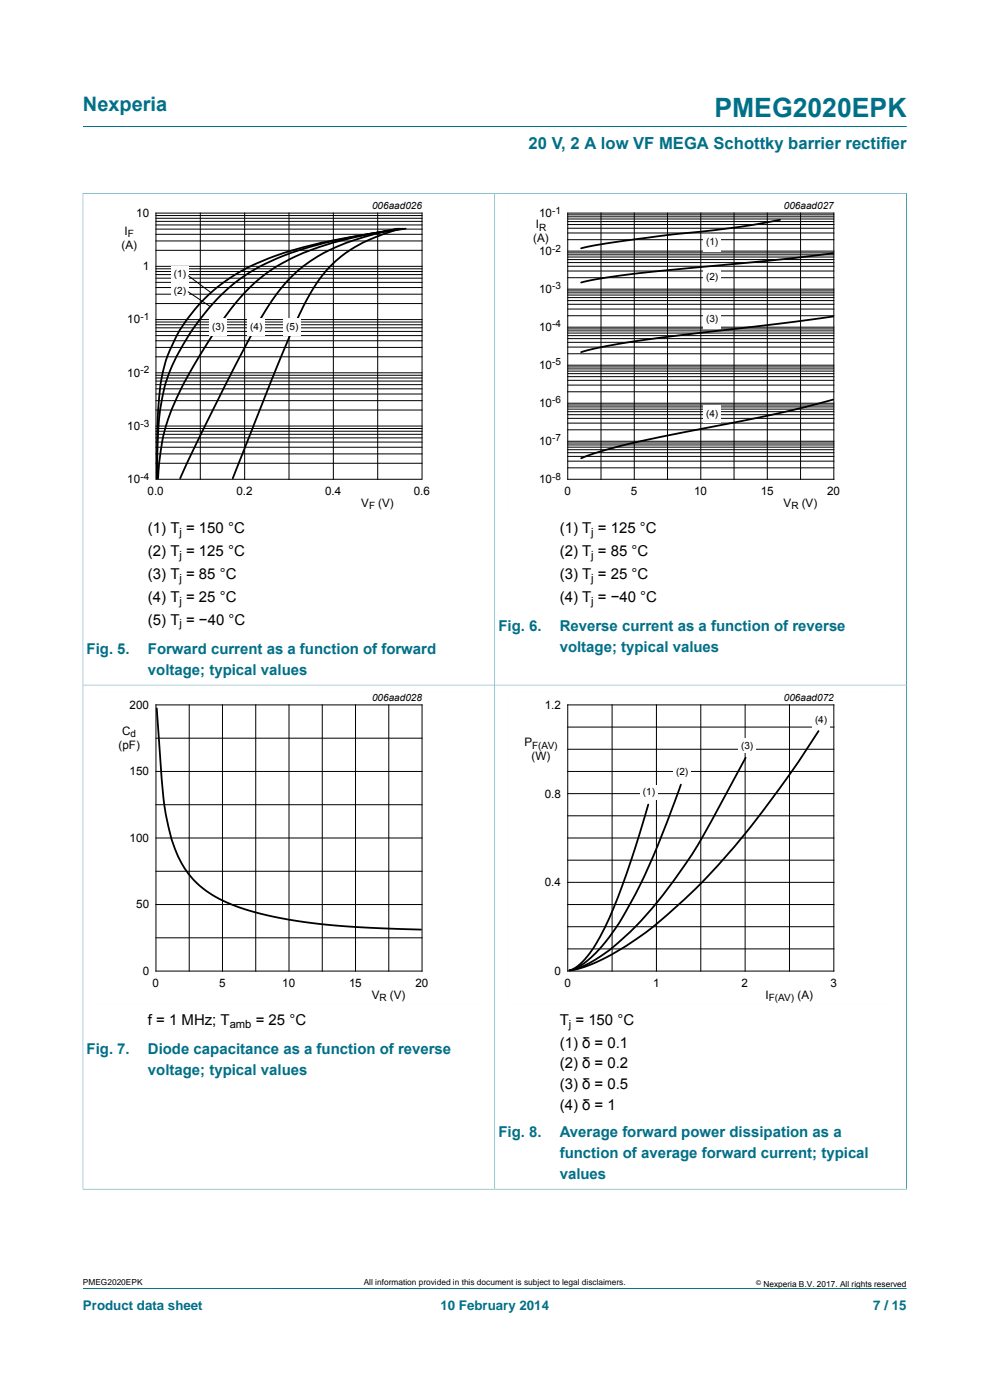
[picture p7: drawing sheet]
<svg xmlns="http://www.w3.org/2000/svg" width="210mm" height="297mm" viewBox="0 0 210 297" stroke-linecap="round" stroke-linejoin="round" font-family="sans-serif">
<path d="M17.6 26.8h174.7M17.6 40.9v104.4h87.3v-104.3h-87.4M17.6 273.3h174.7" fill="none" stroke="#007088" stroke-width=".21"/>
<path d="M102.2 42.4h-81.8v66.3h81.8" fill="none" stroke="#fefefe" stroke-width=".21"/>
<g fill="none" stroke="#000" stroke-width=".21">
<path d="M33.1 45.2h56.4v56.5h-56.4zM33.1 59.9h56.4M33.1 59h56.4M33.1 58.3h56.4M33.1 57.6h56.4M33.1 57h56.4M33.1 56.5h56.4M33.1 53.1h56.4M33.1 51.1h56.4M33.1 49.7h56.4M33.1 48.6h56.4M33.1 47.7h56.4"/>
<path d="M33.1 47h56.4M33.1 46.3h56.4M33.1 45.7h56.4M42.5 45.2v56.5M51.9 45.2v56.5M61.3 45.2v56.5M70.7 45.2v56.5M80.1 45.2v56.5M33.1 79.6h56.4M33.1 79.1h56.4M33.1 75.7h56.4M33.1 73.7h56.4"/>
<path d="M33.1 72.3h56.4M33.1 71.2h56.4M33.1 70.3h56.4M33.1 69.5h56.4M33.1 68.9h56.4M33.1 68.3h56.4M33.1 67.8h56.4M33.1 64.4h56.4M33.1 62.4h56.4M33.1 61h56.4M33.1 98.3h56.4M33.1 96.3h56.4"/>
<path d="M33.1 94.9h56.4M33.1 93.8h56.4M33.1 92.9h56.4M33.1 92.1h56.4M33.1 91.5h56.4M33.1 90.9h56.4M33.1 90.4h56.4M33.1 87h56.4M33.1 85h56.4M33.1 83.6h56.4M33.1 82.5h56.4M33.1 81.6h56.4"/>
<path d="M33.1 80.8h56.4M33.1 80.2h56.4"/>
</g>
<path d="M84.3 48.5a52.7 52.7 0 0 0-17.4 6.2 35.8 35.8 0 0 0-11.9 13.3l-7.3 13.9-6.3 12.8-3.2 6.8M84.7 48.5l-6.9 1.3a57.3 57.3 0 0 0-20.3 7.5l-2.1 1.6-2.3 2-4 4.5-4 5.7-5.6 9.2a42.9 42.9 0 0 0-6 21.2M84.9 48.5a31.7 31.7 0 0 0-14.7 7.9l-1.9 2.1-1.9 2.8-1.9 3.4-1.5 3.2-4.7 11-8.9 22.6M85.5 48.5l-9.7 1.6a66.3 66.3 0 0 0-22.9 7.8l-3.1 2.1-2.8 2.5-2.7 2.9-2.1 2.6a39.7 39.7 0 0 0-7.7 16.1l-.6 3.4-.3 3.1-.3 10.9 .2-13.4 .6-6.8a33.4 33.4 0 0 1 13.2-21.3 53.5 53.5 0 0 1 19.8-8.2l9.5-1.9 9.4-1.4" fill="none" stroke="#000" stroke-width=".38"/>
<g fill="#fefefe">
<path d="M36.3 56.4h3.8v3.7h-3.8z"/>
<path d="M36.3 60h3.8v3.7h-3.8z"/>
<path d="M44.4 67.6h3.9v3.6h-3.9z"/>
<path d="M52.5 67.6h3.8v3.6h-3.8z"/>
<path d="M60.1 67.6h3.8v3.6h-3.8z"/>
</g>
<g fill="none" stroke="#000" stroke-width=".21">
<path d="M39.9 58.5l4.9 3.6M120.4 45.2h56.5v56.5h-56.5zM120.4 58.9h56.5M120.4 57.5h56.5M120.4 56.5h56.5M120.4 55.7h56.5M120.4 55.1h56.5M120.4 54.5h56.5M120.4 54.1h56.5M120.4 53.6h56.5M120.4 53.3h56.5M120.4 50.8h56.5"/>
<path d="M120.4 49.4h56.5M120.4 48.4h56.5M120.4 47.6h56.5M120.4 47h56.5M120.4 46.5h56.5M120.4 46h56.5M120.4 45.6h56.5M127.5 45.2v56.5M134.5 45.2v56.5M141.6 45.2v56.5M148.7 45.2v56.5M155.7 45.2v56.5"/>
<path d="M162.8 45.2v56.5M169.8 45.2v56.5M39.9 61.9l4.6 3.1M120.4 79.9h56.5M120.4 79.3h56.5M120.4 78.7h56.5M120.4 78.3h56.5M120.4 77.8h56.5M120.4 77.5h56.5M120.4 75h56.5M120.4 73.6h56.5M120.4 72.6h56.5"/>
<path d="M120.4 71.8h56.5M120.4 71.2h56.5M120.4 70.7h56.5M120.4 70.2h56.5M120.4 69.8h56.5M120.4 69.4h56.5M120.4 67h56.5M120.4 65.6h56.5M120.4 64.6h56.5M120.4 63.8h56.5M120.4 63.1h56.5M120.4 62.6h56.5"/>
<path d="M120.4 62.1h56.5M120.4 61.7h56.5M120.4 61.3h56.5M120.4 99.2h56.5M120.4 97.8h56.5M120.4 96.8h56.5M120.4 96h56.5M120.4 95.4h56.5M120.4 94.9h56.5M120.4 94.4h56.5M120.4 94h56.5M120.4 93.6h56.5"/>
<path d="M120.4 91.2h56.5M120.4 89.8h56.5M120.4 88.8h56.5M120.4 88h56.5M120.4 87.3h56.5M120.4 86.8h56.5M120.4 86.3h56.5M120.4 85.9h56.5M120.4 85.5h56.5M120.4 83.1h56.5M120.4 81.7h56.5M120.4 80.7h56.5"/>
</g>
<path d="M192.3 40.9v104.4h-87.4v-104.3h87.5" fill="none" stroke="#007088" stroke-width=".21"/>
<path d="M189.6 42.4h-81.9v66.3h81.9" fill="none" stroke="#fefefe" stroke-width=".21"/>
<path d="M165.5 46.6l-9.2 1.6-14 1.6-10.6 1.4-5.6 .9-2.8 .6M176.7 53.7l-11.9 1.4-29.6 2.9-7.9 1.1-4 .8M176.7 67.1l-11.2 1.5-22.5 2.7-9.9 1.3a78.4 78.4 0 0 0-9.8 2.1M176.7 84.8l-6.3 1.7-7 1.6-28.2 5.6a80.9 80.9 0 0 0-11.9 3.5" fill="none" stroke="#000" stroke-width=".38"/>
<g fill="#fefefe">
<path d="M149.2 49.7h3.8v3.6h-3.8z"/>
<path d="M149.2 57.1h3.8v3.7h-3.8z"/>
<path d="M149.2 66h3.8v3.7h-3.8z"/>
<path d="M149.2 86.1h3.8v3.6h-3.8z"/>
</g>
<path d="M104.9 145.3v107M17.5 252.3h174.9M17.6 252.3v-107h174.7v107" fill="none" stroke="#007088" stroke-width=".21"/>
<path d="M102.2 146.7h-81.8v66.4h81.8M189.6 146.7h-81.9v66.4h81.9" fill="none" stroke="#fefefe" stroke-width=".21"/>
<g fill="none" stroke="#000" stroke-width=".21">
<path d="M33.1 149.5h56.4v56.5h-56.4zM33.1 156.6h56.4M40.1 149.5v56.5M47.2 149.5v56.5M54.2 149.5v56.5M61.3 149.5v56.5M68.4 149.5v56.5M75.4 149.5v56.5M82.5 149.5v56.5M120.4 149.5h56.5v56.5h-56.5zM120.4 159h56.5M120.4 154.2h56.5"/>
<path d="M129.8 149.5v56.5M139.2 149.5v56.5M148.7 149.5v56.5M158.1 149.5v56.5M167.5 149.5v56.5M33.1 177.8h56.4M33.1 170.7h56.4M33.1 163.7h56.4M120.4 177.8h56.5M120.4 163.7h56.5M120.4 168.4h56.5M120.4 173.1h56.5"/>
<path d="M33.1 199h56.4M33.1 191.9h56.4M33.1 184.8h56.4M120.4 191.9h56.5M120.4 187.2h56.5M120.4 196.6h56.5M120.4 182.5h56.5M120.4 201.3h56.5"/>
</g>
<path d="M33.2 150.3l.1 1.3a265.6 265.6 0 0 0 2 21.7 27.5 27.5 0 0 0 5 12.4 24.9 24.9 0 0 0 12.9 7.6l7 1.6 7.7 1.1 8.5 .7 12.9 .5M173.6 155.1a199.5 199.5 0 0 1-26.5 33.9 80.8 80.8 0 0 1-15.6 12.5l-3 1.6-2.9 1.4-3 1.1-1.8 .2M137.5 170.7l-2.7 8.9-2.6 7.6a57.1 57.1 0 0 1-7.7 15.7 7.2 7.2 0 0 1-3.4 2.9h-.3M144.4 166.4l-1.5 4.1a125.9 125.9 0 0 1-12.5 26.6 23.7 23.7 0 0 1-8.3 8.3l-1.3 .4M158.2 160.8l-.9 1.6a252.7 252.7 0 0 1-11.8 20.7 76.3 76.3 0 0 1-17.4 19.3l-4 2.4-1.8 .7-1.5 .3" fill="none" stroke="#000" stroke-width=".38"/>
<g fill="#fefefe">
<path d="M135.9 166.6h3.6v3.1h-3.6z"/>
<path d="M142.9 162.4h3.6v3.1h-3.6z"/>
<path d="M156.7 156.7h3.7v3.1h-3.7z"/>
<path d="M172.4 151.3h3.7v3.1h-3.7z"/>
</g>
<text font-size="5.6" fill="#007088" x="151.5" y="24.8">PMEG2020EPK</text>
<text font-size="4.2" fill="#007088" x="17.6" y="23.6">Nexperia</text>
<text font-size="3.5" fill="#007088" x="112.1" y="31.7">20 V, 2 A low VF MEGA Schottky barrier rectifier</text>
<g font-size="3.2">
<text x="31.4" y="113.1">(1) T = 150 °C</text>
<text x="118.7" y="113.1">(1) T = 125 °C</text>
<text x="31.4" y="117.9">(2) T = 125 °C</text>
<text x="118.7" y="117.9">(2) T = 85 °C</text>
<text x="31.4" y="122.8">(3) T = 85 °C</text>
<text x="118.7" y="122.8">(3) T = 25 °C</text>
<text x="31.4" y="127.6">(4) T = 25 °C</text>
<text x="118.7" y="127.6">(4) T = −40 °C</text>
<text x="31.4" y="132.5">(5) T = −40 °C</text>
<text x="31.4" y="217.4">f = 1 MHz; T</text>
<text x="54.2" y="217.4">= 25 °C</text>
<text x="118.7" y="217.4">T = 150 °C</text>
<text x="118.7" y="222.2">(1) δ = 0.1</text>
<text x="118.7" y="226.7">(2) δ = 0.2</text>
<text x="118.7" y="231.1">(3) δ = 0.5</text>
<text x="118.7" y="235.5">(4) δ = 1</text>
</g>
<g font-size="3.2" fill="#007088">
<text x="105.7" y="133.9">Fig. 6.</text>
<text x="118.7" y="133.9">Reverse current as a function of reverse</text>
<text x="18.4" y="138.8">Fig. 5.</text>
<text x="31.4" y="138.8">Forward current as a function of forward</text>
<text x="31.4" y="143.2">voltage; typical values</text>
<text x="118.7" y="138.3">voltage; typical values</text>
<text x="18.4" y="223.7">Fig. 7.</text>
<text x="31.4" y="223.7">Diode capacitance as a function of reverse</text>
<text x="31.4" y="228.1">voltage; typical values</text>
<text x="105.7" y="241.3">Fig. 8.</text>
<text x="118.7" y="241.3">Average forward power dissipation as a</text>
<text x="118.7" y="245.7">function of average forward current; typical</text>
<text x="118.7" y="250.1">values</text>
</g>
<g font-size="2.8" fill="#007088">
<text x="17.6" y="277.9">Product data sheet</text>
<text x="93.4" y="277.9">10 February 2014</text>
<text x="185.2" y="277.9">7 / 15</text>
</g>
<g font-size="2.5">
<text x="28.9" y="46">10</text>
<text x="114.3" y="46">10</text>
<text x="25.8" y="52.7">(A)</text>
<text x="26.4" y="49.8">I</text>
<text x="113.1" y="51.4">(A)</text>
<text x="113.6" y="48.4">I</text>
<text x="30.3" y="57.3">1</text>
<text x="114.3" y="54.1">10</text>
<text x="114.3" y="62.1">10</text>
<text x="27" y="68.6">10</text>
<text x="114.3" y="70.2">10</text>
<text x="27" y="79.9">10</text>
<text x="114.3" y="78.3">10</text>
<text x="114.3" y="86.3">10</text>
<text x="27" y="91.2">10</text>
<text x="114.3" y="94.4">10</text>
<text x="27" y="102.5">10</text>
<text x="31.3" y="105">0.0</text>
<text x="50.2" y="105">0.2</text>
<text x="69" y="105">0.4</text>
<text x="76.6" y="107.6">V</text>
<text x="80.2" y="107.6">(V)</text>
<text x="87.8" y="105">0.6</text>
<text x="114.3" y="102.5">10</text>
<text x="119.7" y="105">0</text>
<text x="133.8" y="105">5</text>
<text x="147.2" y="105">10</text>
<text x="161.4" y="105">15</text>
<text x="166.2" y="107.6">V</text>
<text x="170.1" y="107.6">(V)</text>
<text x="175.5" y="105">20</text>
<text x="25.9" y="155.9">C</text>
<text x="27.5" y="150.3">200</text>
<text x="115.5" y="150.3">1.2</text>
<text x="25.1" y="158.9">(pF)</text>
<text x="111.2" y="158.3">P</text>
<text x="112.7" y="161.2">(W)</text>
<text x="27.5" y="164.4">150</text>
<text x="115.5" y="169.2">0.8</text>
<text x="27.5" y="178.6">100</text>
<text x="115.5" y="188">0.4</text>
<text x="28.9" y="192.7">50</text>
<text x="30.3" y="206.8">0</text>
<text x="32.4" y="209.4">0</text>
<text x="46.5" y="209.4">5</text>
<text x="59.9" y="209.4">10</text>
<text x="74" y="209.4">15</text>
<text x="88.1" y="209.4">20</text>
<text x="117.6" y="206.8">0</text>
<text x="119.7" y="209.4">0</text>
<text x="138.5" y="209.4">1</text>
<text x="157.3" y="209.4">2</text>
<text x="176.2" y="209.4">3</text>
<text x="78.9" y="211.9">V</text>
<text x="82.7" y="211.9">(V)</text>
<text x="162.4" y="211.9">I</text>
<text x="169.2" y="211.9">(A)</text>
</g>
<g font-size="2.4">
<text x="38.1" y="113.7">j</text>
<text x="125.4" y="113.7">j</text>
<text x="38.1" y="118.5">j</text>
<text x="125.4" y="118.5">j</text>
<text x="38.1" y="123.4">j</text>
<text x="125.4" y="123.4">j</text>
<text x="38.1" y="128.2">j</text>
<text x="125.4" y="128.2">j</text>
<text x="38.1" y="133.1">j</text>
<text x="48.7" y="218">amb</text>
<text x="120.7" y="218">j</text>
</g>
<g font-size="2.1">
<text x="78.9" y="44.4">006aad026</text>
<text x="117.1" y="45.3">-1</text>
<text x="166.3" y="44.4">006aad027</text>
<text x="27.1" y="50.3">F</text>
<text x="114.3" y="48.9">R</text>
<text x="117.1" y="53.4">-2</text>
<text x="149.8" y="52">(1)</text>
<text x="36.9" y="58.8">(1)</text>
<text x="149.8" y="59.5">(2)</text>
<text x="36.9" y="62.4">(2)</text>
<text x="117.1" y="61.4">-3</text>
<text x="29.8" y="67.9">-1</text>
<text x="45" y="70">(3)</text>
<text x="53.1" y="70">(4)</text>
<text x="60.7" y="70">(5)</text>
<text x="117.1" y="69.5">-4</text>
<text x="149.8" y="68.4">(3)</text>
<text x="117.1" y="77.5">-5</text>
<text x="29.8" y="79.2">-2</text>
<text x="117.1" y="85.6">-6</text>
<text x="149.8" y="88.4">(4)</text>
<text x="29.8" y="90.5">-3</text>
<text x="117.1" y="93.7">-7</text>
<text x="29.8" y="101.7">-4</text>
<text x="117.1" y="101.7">-8</text>
<text x="78.3" y="108.1">F</text>
<text x="167.9" y="108.1">R</text>
<text x="78.9" y="148.7">006aad028</text>
<text x="166.3" y="148.7">006aad072</text>
<text x="172.9" y="153.3">(4)</text>
<text x="27.7" y="156.4">d</text>
<text x="112.9" y="158.8">F(AV)</text>
<text x="157.2" y="158.8">(3)</text>
<text x="143.4" y="164.5">(2)</text>
<text x="136.4" y="168.6">(1)</text>
<text x="80.5" y="212.4">R</text>
<text x="163.1" y="212.4">F(AV)</text>
</g>
<g font-size="1.8">
<text x="17.6" y="272.7">PMEG2020EPK</text>
<text x="77.2" y="272.7">All information provided in this document is subject to legal disclaimers.</text>
<text x="161.9" y="273">Nexperia B.V. 2017. All rights reserved</text>
</g>
<text font-size="1.4" x="160.4" y="272.6">©</text>
</svg>
